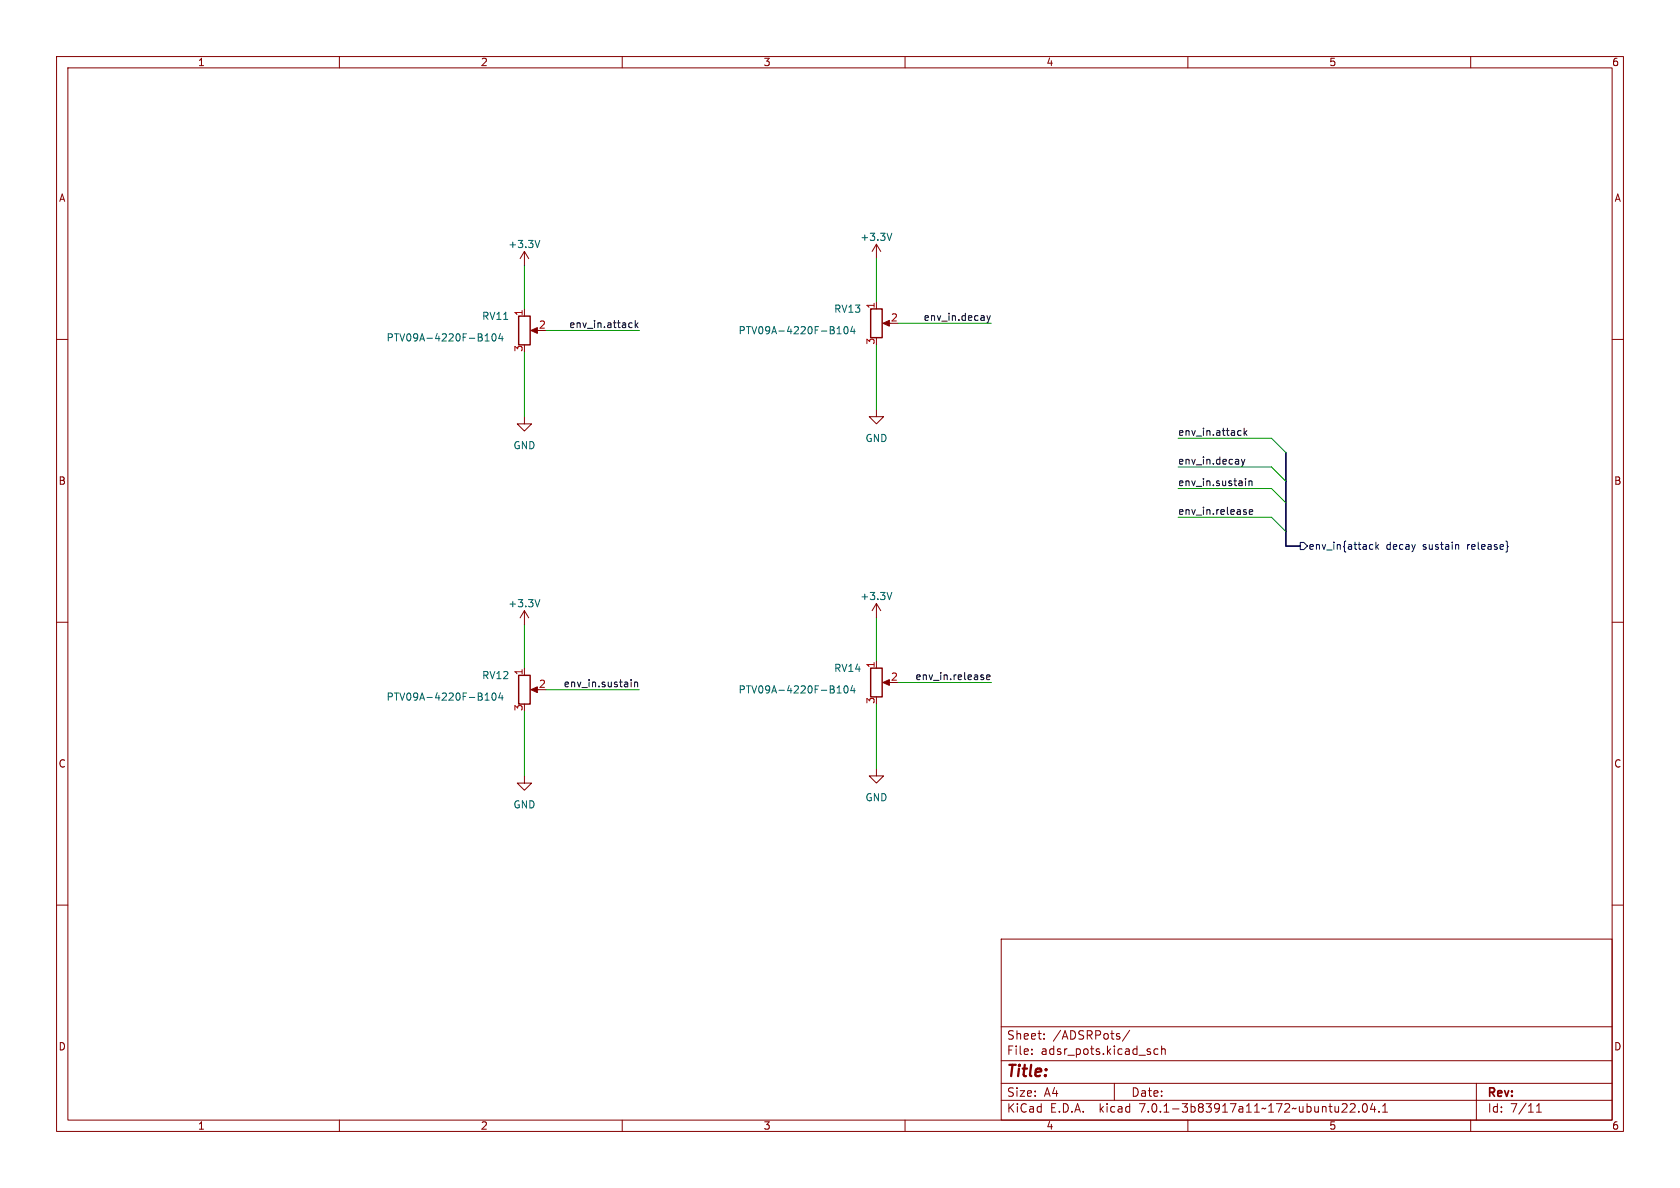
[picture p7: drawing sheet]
<svg xmlns="http://www.w3.org/2000/svg" width="297mm" height="210mm" viewBox="0 0 297 210" stroke-linecap="round" stroke-linejoin="round" font-family="sans-serif">
<g fill="none" stroke="#840000" stroke-width=".18">
<path d="M10 10h277v190h-277zM12 12h273v186h-273zM60 10v2M110 10v2M160 10v2M210 10v2M260 10v2M10 60h2M92.7 44.5v2.5M92.7 54.6v1.3M92.7 44.5l.8 1.2M92.7 44.5l-.8 1.2"/>
<path d="M94.2 58.4h1M154.9 43.2l.8 1.3M154.9 43.2v2.5M154.9 53.3v1.3M154.9 43.2l-.7 1.3M156.5 57.2h1M285 60h2M92.7 73.7v1.2h1.3l-1.3 1.3-1.3-1.3h1.3M154.9 72.4v1.3h1.3l-1.3 1.2-1.2-1.2h1.2M10 110h2M92.7 108l.8 1.2M92.7 108v2.5"/>
<path d="M92.7 118.1v1.3M92.7 108l-.8 1.2M154.9 106.7v2.5M154.9 116.8v1.3M154.9 106.7l.8 1.3M154.9 106.7l-.7 1.3M285 110h2M92.7 137.2v1.2h1.3l-1.3 1.3-1.3-1.3h1.3M94.2 121.9h1M154.9 135.9v1.3h1.3l-1.3 1.2-1.2-1.2h1.2M156.5 120.7h1M10 160h2"/>
<path d="M285 160h2M177 166h108v32h-108zM60 198v2M110 198v2M160 198v2M177 194.5h108M177 191.5h108M177 187.5h108M177 181.5h108M182.4 186.3v.1M182.4 185.5v.1M184.6 183.6v.1"/>
<path d="M184.6 182.8v.1M197 191.5v3M199.7 182.1l-1.3 2M204.7 185.5l-.4-.1-.3 .3v.4l.1 .2h.6M205.4 185.5l.2-.1 .3 .1 .1 .9M205.4 184.9v1.5M210 198v2M237.2 196.6h.9M238.1 195.2v.5M238.7 195.2l.6-.1 .2 .1 .1 .3-1 1.1h1M240.2 196.5v.1M241.1 195.2l.1-.1a.81 .81 0 0 1 .6 .6 .81 .81 0 0 1-.3 .8l-.1 .1a.81 .81 0 0 1-.6-.6 .81 .81 0 0 1 .3-.8z"/>
<path d="M242.6 195l-.3 1.1h.9M243 195.6v1M243.8 196.5v.1M244.4 196.6h.9M244.4 195.5l.5-.4v1.5M260 198v2M261 191.5v6.5M271.6 196.6h.9M271.6 195.5l.5-.4v1.5"/>
</g>
<g fill="none" stroke="#006464" stroke-width=".18">
<path d="M85.8 59.4l.3-.4v1.3M87.1 59.1l.2-.1a.68 .68 0 0 1 .4 .6 .68 .68 0 0 1-.4 .7l-.2-.1-.1-.4zM88.5 58.9l-.3 1h.8M88.8 59.4v.9M95.4 42.5l-.4 1.3M148 59h.7M148 58.1l.3-.4v1.3M149.3 57.9l.2-.2a.68 .68 0 0 1 .4 .7 .68 .68 0 0 1-.4 .6l-.2-.1-.1-.4zM150.7 57.7l-.3 .9h.8M151 58.2v.8M157.7 41.2l-.5 1.3M85.8 60.3h.7"/>
<path d="M95.4 106l-.4 1.3M157.7 104.7l-.5 1.3M85.8 122.9l.3-.4v1.3M85.8 123.8h.7M87.1 122.6l.2-.1a.68 .68 0 0 1 .4 .6 .68 .68 0 0 1-.4 .7l-.2-.1-.1-.4zM88.5 122.4l-.3 1h.8M88.8 122.9v.9M148 121.6l.3-.4v1.3M148 122.5h.7M149.3 121.4l.2-.2a.68 .68 0 0 1 .4 .7 .68 .68 0 0 1-.4 .6l-.2-.1-.1-.4zM150.7 121.2l-.3 .9h.8M151 121.7v.8"/>
</g>
<g fill="#840000" stroke="#840000" stroke-width=".18">
<path d="M156.1 57.2l1.1-.6v1.1z"/>
<path d="M93.9 121.9l1.1-.5v1z"/>
<path d="M93.9 58.4l1.1-.5v1z"/>
<path d="M156.1 120.7l1.1-.6v1.1z"/>
</g>
<path d="M91.7 55.9h2v5.1h-2zM153.9 54.6h2.1v5.1h-2.1zM91.7 119.4h2v5.1h-2zM153.9 118.1h2.1v5.1h-2.1z" fill="none" stroke="#840000" stroke-width=".25"/>
<path d="M229.9 95.9h.6l.6 .6-.6 .7h-.6zM242.3 96.3h.4M242.7 97l-.4 .1M243.2 95.8v1.3M243.4 96.6l.3 .5M243.7 96.3l-.5 .4M257.7 96.3l.2 .1v.7M266.4 95.7l.1 .7 .1 .2-.1 .2-.1 .7" fill="none" stroke="#000084" stroke-width=".18"/>
<g fill="none" stroke="#0f0f0f" stroke-width=".18">
<path d="M111.4 57.1h.4M111.8 57.9h-.4M112.3 56.6v1.3M112.4 57.4l.4 .5M112.8 57.1l-.5 .5M174.5 55.8l.3 .8M174.8 56.6l-.3 .5M175.1 55.8l-.3 .8M219.3 76.1l.1 .1M219.4 76.9l-.1 .1M220 75.7v1.3M220.1 76.5l.3 .5"/>
<path d="M220.4 76.1l-.4 .5M219.5 81.2l.3 .8M219.8 82l-.3 .5M220.1 81.2l-.3 .8M220.2 84.6v.1M220.2 85v.9M220.3 90.6v.3M220.8 85v.9M220.8 85.1l.2-.1 .3 .1v.8M220.9 90.5l.6-.1-.1-.3h-.4l-.1 .2v.6h.5M173.7 119.7l.2 .2-.2 .2M173.7 119.3l.2 .1"/>
<path d="M174.4 119.7l.6-.1v-.2l-.4-.1-.2 .2 .1 .6h.5M111.6 120.1v.2M111.6 120.6v.8M112.2 120.6v.8M112.2 120.7l.2-.1h.3v.8"/>
</g>
<path d="M227.3 80v16.5h2.6" fill="none" stroke="#000084" stroke-width=".3"/>
<g fill="none" stroke="#009600" stroke-width=".18">
<path d="M92.7 47v7.6M96.5 58.4h16.5M154.9 45.7v7.6M158.7 57.2h16.6M92.7 62.2v11.5M154.9 61v11.4M208.3 77.5h16.5l2.5 2.5M208.3 82.6h16.5l2.5 2.5M208.3 91.4h16.5l2.5 2.6M208.3 86.4h16.5l2.5 2.5M92.7 110.5v7.6M154.9 109.2v7.6"/>
<path d="M92.7 125.7v11.5M96.5 121.9h16.5M154.9 124.5v11.4M158.7 120.7h16.6"/>
</g>
<text font-size="2.8" fill="#840000" x="178" y="190.8">Title:</text>
<g font-size="2.1" fill="#840000">
<text x="178" y="183.9">Sheet:</text>
<text x="186.2" y="183.9">/ADSRPots/</text>
<text x="178" y="186.6">File:</text>
<text x="184" y="186.6">adsr_pots.kicad_sch</text>
<text x="178" y="196.8">KiCad</text>
<text x="178" y="194">Size:</text>
<text x="184.6" y="194">A4</text>
<text x="185.7" y="196.8">E.D.A.</text>
<text x="194.4" y="196.8">kicad</text>
<text x="200" y="194">Date:</text>
<text x="201.5" y="196.8">7.0.1-3b83917a11~172~ubuntu22.04.1</text>
<text x="263" y="194.2">Rev:</text>
<text x="263" y="196.8">Id:</text>
<text x="267" y="196.8">7/11</text>
</g>
<g font-size="1.8" fill="#840000">
<text x="35" y="11.8">1</text>
<text x="85" y="11.8">2</text>
<text x="135" y="11.8">3</text>
<text x="185" y="11.8">4</text>
<text x="235" y="11.8">5</text>
<text x="285" y="11.8">6</text>
<text x="10.4" y="35.8">A</text>
<text x="285.4" y="35.8">A</text>
<text x="10.3" y="85.8">B</text>
<text x="285.3" y="85.8">B</text>
<text x="10.3" y="135.8">C</text>
<text x="285.3" y="135.8">C</text>
<text x="10.3" y="185.8">D</text>
<text x="285.3" y="185.8">D</text>
<text x="35" y="199.8">1</text>
<text x="85" y="199.8">2</text>
<text x="135" y="199.8">3</text>
<text x="185" y="199.8">4</text>
<text x="235" y="199.8">5</text>
<text x="285" y="199.8">6</text>
</g>
<g font-size="1.8" fill="#006464">
<text x="89.8" y="44">+3.3V</text>
<text x="152" y="42.7">+3.3V</text>
<text x="85.2" y="56.7">RV11</text>
<text x="130.5" y="59.2">PTV09A-4220F-B104</text>
<text x="147.4" y="55.4">RV13</text>
<text x="68.3" y="60.5">PTV09A-4220F-B104</text>
<text x="90.7" y="79.6">GND</text>
<text x="152.9" y="78.3">GND</text>
<text x="89.8" y="107.5">+3.3V</text>
<text x="152" y="106.2">+3.3V</text>
<text x="147.4" y="118.9">RV14</text>
<text x="68.3" y="124">PTV09A-4220F-B104</text>
<text x="85.2" y="120.2">RV12</text>
<text x="130.5" y="122.7">PTV09A-4220F-B104</text>
<text x="90.7" y="143.1">GND</text>
<text x="152.9" y="141.8">GND</text>
</g>
<g font-size="1.8" fill="#a90000">
<text x="92.5" y="55.9" transform="rotate(-90 92.5 55.9)">1</text>
<text x="95.2" y="58.2">2</text>
<text x="154.7" y="54.6" transform="rotate(-90 154.7 54.6)">1</text>
<text x="157.4" y="56.9">2</text>
<text x="92.5" y="62.3" transform="rotate(-90 92.5 62.3)">3</text>
<text x="154.7" y="61" transform="rotate(-90 154.7 61)">3</text>
<text x="92.5" y="119.4" transform="rotate(-90 92.5 119.4)">1</text>
<text x="154.7" y="118.1" transform="rotate(-90 154.7 118.1)">1</text>
<text x="92.5" y="125.8" transform="rotate(-90 92.5 125.8)">3</text>
<text x="95.2" y="121.7">2</text>
<text x="154.7" y="124.5" transform="rotate(-90 154.7 124.5)">3</text>
<text x="157.4" y="120.4">2</text>
</g>
<g font-size="1.8" fill="#0f0f0f">
<text x="100.5" y="58.1">env_in.attack</text>
<text x="163.2" y="56.8">env_in.decay</text>
<text x="208.3" y="77.1">env_in.attack</text>
<text x="208.3" y="82.2">env_in.decay</text>
<text x="208.3" y="86">env_in.sustain</text>
<text x="208.3" y="91.1">env_in.release</text>
<text x="99.5" y="121.6">env_in.sustain</text>
<text x="161.7" y="120.3">env_in.release</text>
</g>
<g font-size="1.8" fill="#000084">
<text x="231.3" y="97.3">env_in{attack</text>
<text x="245.1" y="97.3">decay</text>
<text x="251.6" y="97.3">sustain</text>
<text x="259.5" y="97.3">release}</text>
</g>
</svg>
